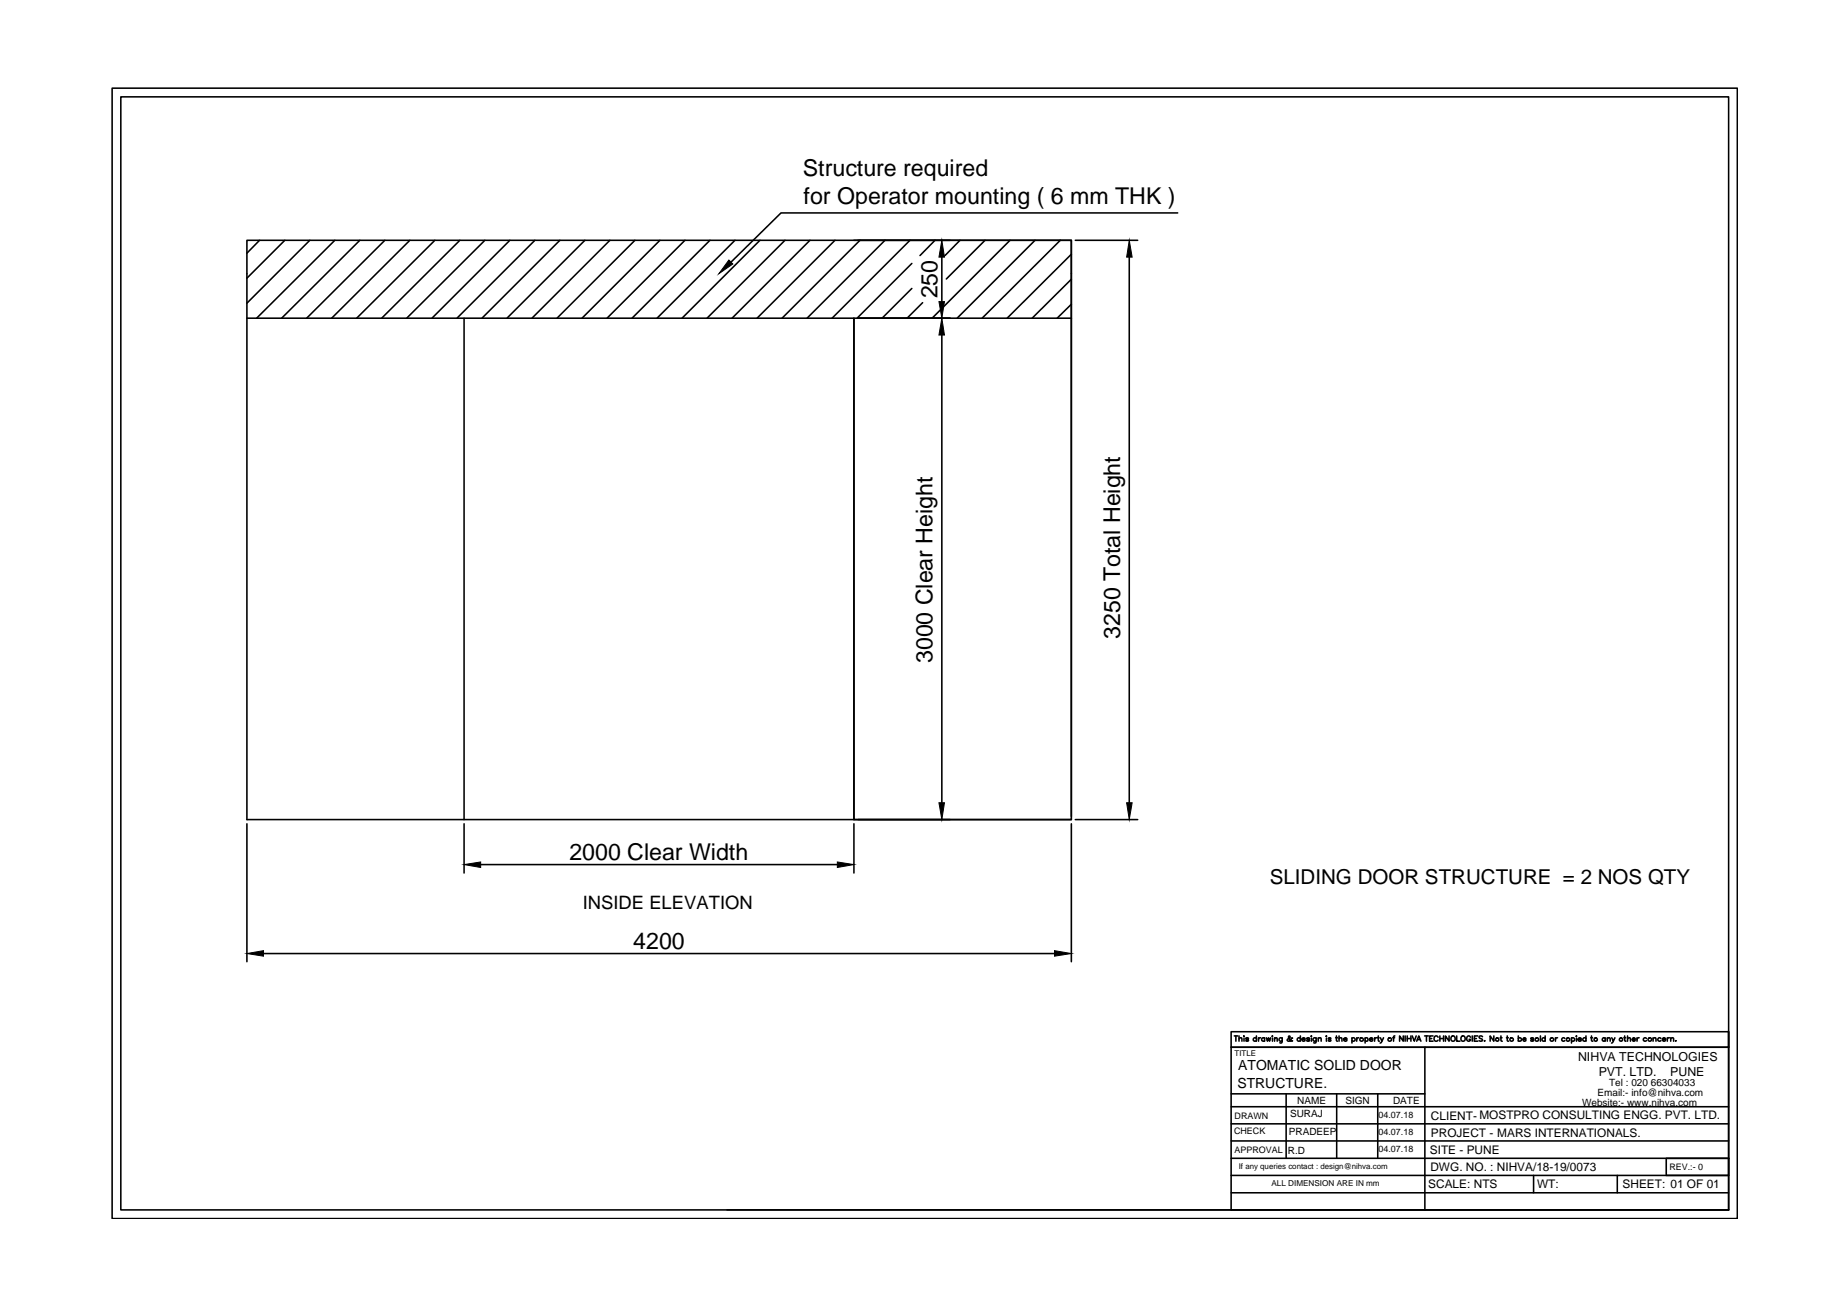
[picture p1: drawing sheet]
<svg xmlns="http://www.w3.org/2000/svg" width="297mm" height="210mm" viewBox="0 0 297 210" stroke-linecap="round" stroke-linejoin="round" font-family="sans-serif">
<!-- layer: EM PSL150 -->
<path d="M39.7 44v-5.3h132.6v5.3M39.7 51.2h132.6M74.6 51.2v80.6M137.3 51.2v80.6M39.7 131.8h132.6" fill="none" stroke="#000" stroke-width=".25"/>
<!-- layer: 0 -->
<g fill="none" stroke="#000" stroke-width=".25">
<path d="M18 14.2h261.4v181.8h-261.4zM19.4 15.6h258.6v179h-258.6zM41.7 38.7l-2 2M45.8 38.7l-6.1 6M49.8 38.7l-10.1 10.1M53.8 38.7l-12.5 12.5M57.9 38.7l-12.6 12.5M61.9 38.7l-12.6 12.5M65.9 38.7l-12.6 12.5M69.9 38.7l-12.5 12.5M74 38.7l-12.6 12.5M78 38.7l-12.6 12.5"/>
<path d="M82 38.7l-12.5 12.5M86 38.7l-12.5 12.5M90 38.7l-12.5 12.5M94.1 38.7l-12.6 12.5M98.1 38.7l-12.5 12.5M102.1 38.7l-12.5 12.5M106.1 38.7l-12.5 12.5M110.2 38.7l-12.6 12.5M114.2 38.7l-12.6 12.5M118.2 38.7l-12.5 12.5M122.2 38.7l-12.5 12.5M126.2 38.7l-12.5 12.5"/>
<path d="M130.3 38.7l-12.6 12.5M134.3 38.7l-12.5 12.5M137.3 38.7h35v93.1h-35v-80.6M138 38.7h14.8M138.3 38.7l-12.5 12.5M142.3 38.7l-12.5 12.5M146.3 38.7l-12.5 12.5M150.4 38.7l-2.4 2.4M154.4 38.7l-2.4 2.4M158.4 38.7l-6.2 6.2M162.4 38.7l-12.5 12.5M166.5 38.7l-12.6 12.5"/>
<path d="M170.5 38.7l-12.6 12.5M172.9 38.7h10.1M189.4 34.2h-63.8l-8 8M39.7 44v87.8M138 51.2h14.8M146.6 42.4l-8.8 8.8M146.6 46.4l-4.7 4.8M148.4 48.7l-2.5 2.5M151.5 41.4v7.1M151.5 53.9v75.2M172.3 40.9l-10.3 10.3M172.3 44.9l-6.3 6.3"/>
<path d="M172.3 48.9l-2.3 2.3M172.3 44v87.3M181.6 41.4v87.7M39.7 132.5v22.2M74.6 132.5v7.9M77.3 139.1h57.4M137.3 132.5v7.9M138 131.8h14.8M172.3 132.5v22.2M172.9 131.8h10.1M42.4 153.4h127.2M198 165.9h80v2.5h-80z"/>
<path d="M198 178h80M198 175.9h31.2M198.5 166.6h.6M198.8 166.6v.9M199.3 167.1l.2-.2 .2 .1v.5M199.3 166.6v.9M200.1 166.6v.1zM200.1 167v.5M200.8 167l-.2-.1-.2 .1v.1l.4 .2-.2 .2-.2-.1M202.1 167a.28 .28 0 0 0-.5 0 .28 .28 0 0 0 0 .4 .28 .28 0 0 0 .5 0M202.1 166.6v.9M202.4 166.9v.6"/>
<path d="M202.7 166.9l-.2 .1-.1 .2M203.4 167a.27 .27 0 0 0-.4 0 .27 .27 0 0 0 0 .4 .27 .27 0 0 0 .4 0M203.4 166.9v.6M203.7 166.9l.1 .6 .2-.6 .2 .6 .1-.6M204.6 166.6v.1zM204.6 167v.5M205 167.1l.1-.2 .3 .1v.5M205 166.9v.6M206.2 166.9v.8h-.4M206.2 167a.28 .28 0 0 0-.4 0 .28 .28 0 0 0 0 .4 .28 .28 0 0 0 .4 0M206.8 175.9v10.4M207.9 167l-.1-.1a.49 .49 0 0 1-.7 .5v-.2l.4-.4-.2-.2-.1 .2 .1 .3 .3 .3 .1 .1 .2-.1"/>
<path d="M209.1 167a.28 .28 0 0 0-.4 0 .28 .28 0 0 0 0 .4 .28 .28 0 0 0 .4 0M209.1 166.6v.9M209.4 167.2h.5a.27 .27 0 0 0-.4-.2 .27 .27 0 0 0-.1 .4 .27 .27 0 0 0 .4 0h.1M210.6 167l-.2-.1-.2 .1v.1l.4 .2v.1l-.2 .1-.3-.1M210.9 166.6v.1zM210.9 167v.5M211.7 166.9l-.1 .8h-.3M211.7 167a.28 .28 0 0 0-.5 0 .28 .28 0 0 0 0 .4 .28 .28 0 0 0 .5 0M212 167.1l.2-.2 .2 .1 .1 .5M212 166.9v.6M213.3 166.6v.1zM213.3 167v.5"/>
<path d="M214 167l-.1-.1-.2 .1v.1l.3 .1v.2l-.1 .1-.3-.1M214.8 166.9h.3M214.9 166.6v.7l.2 .2M215 175.9v10.4M215.3 167.1l.3-.2 .2 .1v.5M215.3 166.6v.9M216.1 167.2h.5a.27 .27 0 0 0-.3-.2 .27 .27 0 0 0-.2 .4 .27 .27 0 0 0 .4 0h.1M217.4 167a.28 .28 0 0 1 .4 0 .28 .28 0 0 1 0 .4 .28 .28 0 0 1-.4 0M217.4 166.9v.9M218.2 166.9v.6M218.5 166.9l-.2 .1-.1 .2M219.5 167a.27 .27 0 0 1 .4 0 .27 .27 0 0 1 0 .4 .27 .27 0 0 1-.4 0"/>
<path d="M219.5 166.9v.9M220.3 167.2h.5a.27 .27 0 0 0-.4-.2 .27 .27 0 0 0-.1 .4 .27 .27 0 0 0 .4 0h.1M221.1 166.9v.6M221.4 166.9l-.2 .1-.1 .2M221.5 166.9h.3M221.6 175.9v10.4M221.7 166.6v.7l.1 .2M222 166.9l.3 .6 .2-.6M222.3 167.5l-.3 .3M224 166.9h.3M224.3 166.6l-.2 .2v.7M225.7 166.6v.9l-.6-.9v.9"/>
<path d="M226 166.6v.9M226.3 166.6v.9M226.3 167h.6M226.9 166.6v.9M227.1 166.6l.4 .9 .3-.9M227.8 167.5l.4-.9 .3 .9M228 167.2h.4M229.1 166.6h.6M229.4 166.6v.9M229.9 167h.4M230.5 166.6h-.6v.9h.6M231.3 166.8a.33 .33 0 0 0-.4-.2 .33 .33 0 0 0-.3 .4 .38 .38 0 0 0 .2 .4 .38 .38 0 0 0 .4 0l.1-.1"/>
<path d="M231.6 167h.6M231.6 166.6v.9M232.2 166.6v.9M233 166.6v.9l-.5-.9v.9M234.3 166.6v.9h.5M236.5 166.8a.3 .3 0 0 0-.4-.2 .3 .3 0 0 0-.2 .4v.2a.3 .3 0 0 0 .3 .3 .3 .3 0 0 0 .3-.3h-.2M236.8 166.6v.9M237.1 167h.3M237.7 166.6h-.6v.9h.6M238.4 166.8l-.2-.2-.3 .2 .1 .2 .4 .3v.1l-.2 .1-.3-.1M238.7 167.4h.1zM240.2 166.6v.9l-.6-.9v.9"/>
<path d="M241.3 166.9h.3M241.4 166.6v.7l.2 .2M242.3 166.9h.3M242.4 166.6v.7l.2 .2M244.2 167a.28 .28 0 0 1 .4 0 .28 .28 0 0 1 0 .4 .28 .28 0 0 1-.4 0M244.2 166.6v.9M244.9 167.2h.5a.23 .23 0 0 0-.2-.3 .23 .23 0 0 0-.3 .3l.2 .3 .3-.1M246.6 167l-.1-.1-.3 .1v.1l.4 .2v.1l-.1 .1-.3-.1M247.7 166.6v.9M248.5 167a.28 .28 0 0 0-.4 0 .28 .28 0 0 0 0 .4 .28 .28 0 0 0 .4 0M248.5 166.6v.9M250.1 166.9v.6"/>
<path d="M250.5 166.9l-.2 .1-.2 .2M251.7 167a.28 .28 0 0 0-.4 0 .28 .28 0 0 0 0 .4 .28 .28 0 0 0 .4 0M252.7 167a.28 .28 0 0 1 .4 0 .28 .28 0 0 1 0 .4 .28 .28 0 0 1-.4 0M252.7 166.9v.9M253.5 166.6v.1zM253.5 167v.5M253.8 167.2h.5a.27 .27 0 0 0-.4-.2 .27 .27 0 0 0-.1 .4 .27 .27 0 0 0 .4 0h.1M255.1 167a.28 .28 0 0 0-.5 0 .28 .28 0 0 0 0 .4 .28 .28 0 0 0 .5 0M255.1 166.6v.9M255.8 166.9h.3M255.9 166.6v.7l.3 .2M258.1 167a.27 .27 0 0 0-.3 0 .27 .27 0 0 0 0 .4 .27 .27 0 0 0 .3 0"/>
<path d="M258.1 166.9v.6M258.5 167.1l.2-.2 .2 .1 .1 .5M258.5 166.9v.6M259.2 166.9l.3 .6 .2-.6M259.5 167.5l-.3 .3M261.2 166.9h.3M261.3 166.6v.7l.2 .2M261.7 167.1l.3-.2 .2 .1v.5M261.7 166.6v.9M262.5 167.2h.5a.23 .23 0 0 0-.3-.3 .23 .23 0 0 0-.2 .3l.2 .3 .3-.1M263.3 166.9v.6M263.6 166.9l-.2 .1-.1 .2"/>
<path d="M264.8 167a.28 .28 0 0 0-.4 0 .28 .28 0 0 0 0 .4 .28 .28 0 0 0 .4 0M265.9 167.1l.2-.2 .2 .1v.5M265.9 166.9v.6M267.1 167a.28 .28 0 0 0-.4 0 .28 .28 0 0 0 0 .4 .28 .28 0 0 0 .4 0M267.4 167.2h.4a.23 .23 0 0 0-.2-.3 .23 .23 0 0 0-.2 .3l.1 .3 .3-.1M268.1 166.9v.6M268.5 166.9l-.2 .1-.2 .2M268.7 167.1l.2-.2 .2 .1 .1 .5M268.7 166.9v.6M269.5 167.4h.1M278 168.4h-48.8v26.2M278 165.9v28.7h-80v-26.2h31.2"/>
<path d="M116.9 194.6h161.1M198 186.3h80M198 183.5h80M198 180.8h80M198 189.1h80M198 191.9h80M246.6 189.1v2.8M260.1 189.1v2.8M268 186.3h10v2.8h-10z"/>
<circle cx="219" cy="167.2" r=".29"/>
<circle cx="223.5" cy="167.2" r=".29"/>
<circle cx="233.7" cy="167" r=".41"/>
<circle cx="235.3" cy="167" r=".41"/>
<circle cx="240.8" cy="167.2" r=".28"/>
<circle cx="243.1" cy="167.2" r=".29"/>
<circle cx="247.2" cy="167.2" r=".29"/>
<circle cx="249.6" cy="167.2" r=".29"/>
<circle cx="252.2" cy="167.2" r=".29"/>
<circle cx="256.6" cy="167.2" r=".28"/>
<circle cx="260.7" cy="167.2" r=".28"/>
<circle cx="265.3" cy="167.2" r=".29"/>
</g>
<path d="M117.2 41.8l.7 .7-2.3 1.5zM151.5 51.2l.4 2.7h-.9zM151 48.5h.9l-.4 2.7zM151.5 38.7l.4 2.7h-.9zM181.6 38.7l.5 2.7h-.9zM74.6 139.1l2.7-.5v.9zM134.7 138.6l2.6 .5-2.6 .4zM151 129.1h.9l-.4 2.7zM181.2 129.1h.9l-.5 2.7zM39.7 153.4l2.7-.5v.9zM169.6 152.9l2.7 .5-2.7 .4z" fill="#000" stroke="#000" stroke-width=".16"/>
<g font-size="3.7">
<text x="129.1" y="28.3">Structure required</text>
<text x="129.2" y="32.8">for Operator mounting ( 6 mm THK )</text>
<text x="150.7" y="48" transform="rotate(-90 150.7 48)">250</text>
<text x="150" y="106.7" transform="rotate(-90 150 106.7)">3000 Clear Height</text>
<text x="180.2" y="102.8" transform="rotate(-90 180.2 102.8)">3250 Total Height</text>
<text x="91.6" y="138.4">2000 Clear Width</text>
<text x="101.9" y="152.7">4200</text>
</g>
<text font-size="3.3" x="204.2" y="142.2">SLIDING DOOR STRUCTURE = 2 NOS QTY</text>
<text font-size="3" x="93.7" y="146.2">INSIDE ELEVATION</text>
<g font-size="2.2">
<text x="199.1" y="172.2">ATOMATIC SOLID DOOR</text>
<text x="199" y="175">STRUCTURE.</text>
</g>
<g font-size="2">
<text x="253.8" y="170.7">NIHVA TECHNOLOGIES</text>
<text x="257.1" y="173.1">PVT. LTD.</text>
<text x="268.6" y="173.1">PUNE</text>
</g>
<g font-size="1.9">
<text x="230" y="185.6">SITE - PUNE</text>
<text x="230.1" y="180.1">CLIENT- MOSTPRO CONSULTING ENGG. PVT. LTD.</text>
<text x="230.1" y="182.8">PROJECT - MARS INTERNATIONALS.</text>
<text x="229.7" y="191.1">SCALE: NTS</text>
<text x="230" y="188.3">DWG. NO. : NIHVA/18-19/0073</text>
<text x="247.2" y="191.1">WT:</text>
<text x="260.9" y="191.1">SHEET: 01 OF 01</text>
</g>
<g font-size="1.6">
<text x="207.5" y="179.6">SURAJ</text>
<text x="208.6" y="177.5">NAME</text>
<text x="216.4" y="177.5">SIGN</text>
<text x="224" y="177.6">DATE</text>
<text x="254.4" y="177.8">Website:- www.nihva.com</text>
<text x="256.9" y="176.3">Email:- info@nihva.com</text>
<text x="258.8" y="174.7">Tel : 020 66304033</text>
<text x="207.1" y="185.6">R.D</text>
<text x="207.3" y="182.6">PRADEEP</text>
</g>
<g font-size="1.4">
<text x="221.7" y="179.8">04.07.18</text>
<text x="198.5" y="182.4">CHECK</text>
<text x="198.5" y="180">DRAWN</text>
<text x="198.5" y="185.5">APPROVAL</text>
<text x="221.7" y="182.6">04.07.18</text>
<text x="221.7" y="185.3">04.07.18</text>
<text x="268.5" y="188.2">REV.:- 0</text>
</g>
<g font-size="1.3">
<text x="198.5" y="169.9">TITLE</text>
<text x="199.2" y="188">If any queries contact : design@nihva.com</text>
<text x="204.5" y="190.8">ALL DIMENSION ARE IN mm</text>
</g>
</svg>
